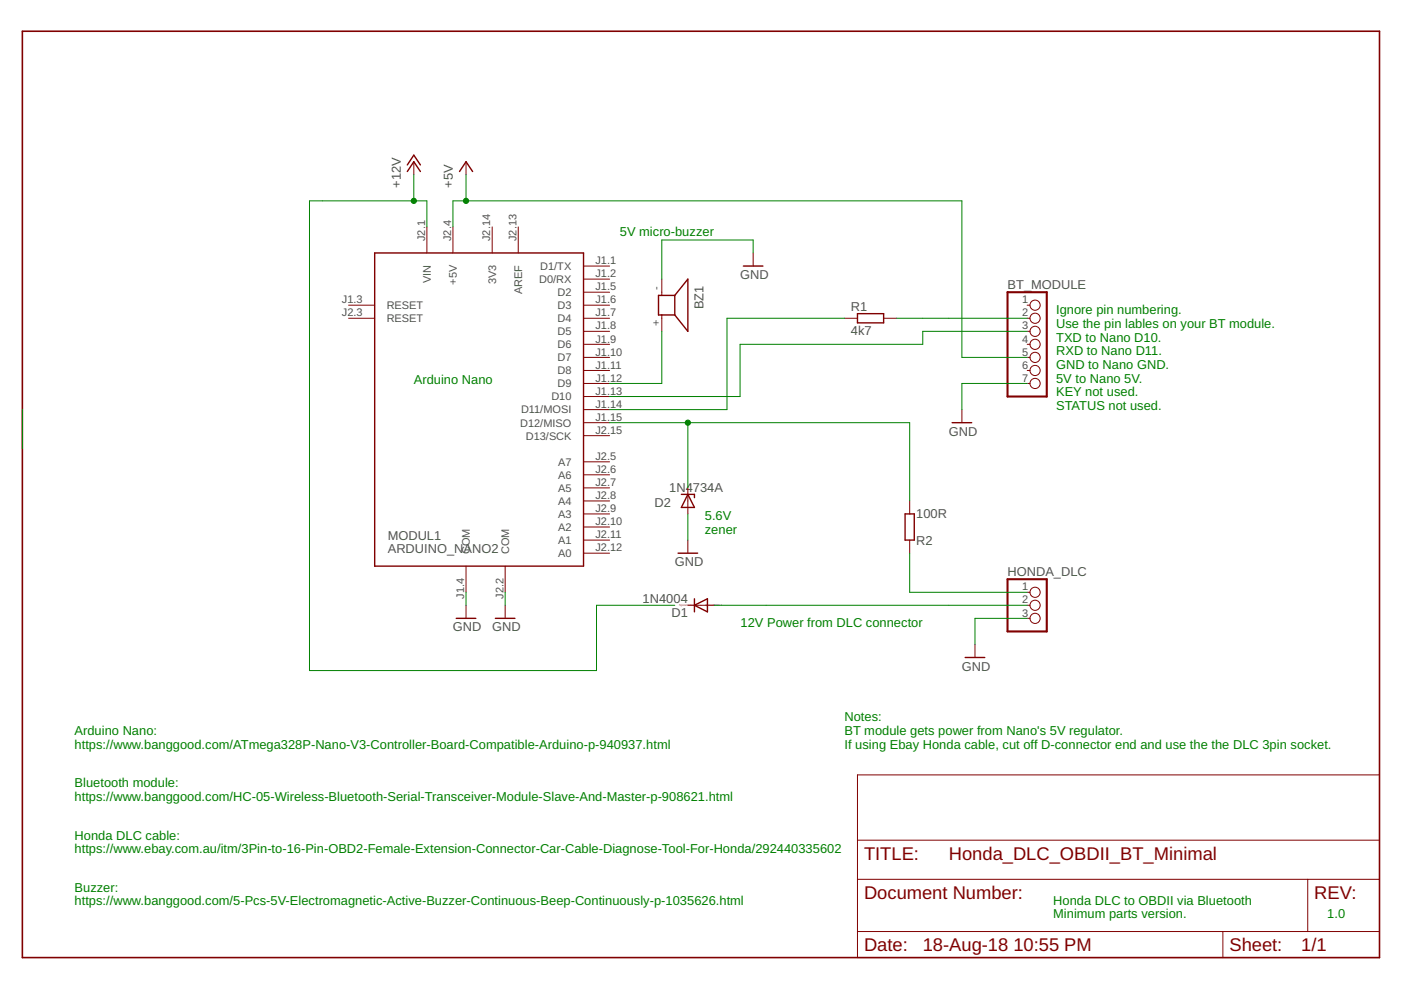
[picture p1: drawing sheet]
<svg xmlns="http://www.w3.org/2000/svg" width="297mm" height="210mm" viewBox="0 0 297 210" stroke-linecap="round" stroke-linejoin="round" font-family="sans-serif">
<path d="M4.7 6.6h287.8v196.4h-287.8z" fill="none" stroke="#800000" stroke-width=".34"/>
<g fill="none" stroke="#800000" stroke-width=".21">
<path d="M87.7 34.3v2.7M98.8 34.3v2.7M90.5 48.1v5.5M96 48.1v5.5M104.4 48.1v5.5M109.9 48.1v5.5M123.7 56.4h5.5M123.7 59.2h5.5M140.3 59.2v3.4M159.7 53.6v2.8M73.9 64.7h5.5M73.9 67.5h5.5"/>
<path d="M123.7 64.7h5.5M123.7 62h5.5M123.7 67.5h5.5M123.7 70.3h5.5M123.7 73h5.5M123.7 75.8h5.5M123.7 78.5h5.5M140.3 66.8v3.5M179 67.5h2.8M187.3 67.5h2.8M217.8 64.7h.6M217.8 67.5h.6"/>
<path d="M217.8 70.3h.6M217.8 73h.6M217.8 75.8h.6M217.8 78.5h.6M123.7 81.3h5.5M123.7 84.1h5.5M123.7 86.8h5.5M123.7 89.6h5.5M123.7 97.9h5.5M123.7 92.4h5.5M203.9 86.8v2.8M217.8 81.3h.6"/>
<path d="M123.7 100.7h5.5M123.7 103.4h5.5M123.7 106.2h5.5M123.7 109h5.5M123.7 111.7h5.5M123.7 114.5h5.5M123.7 117.3h5.5M145.8 103.4v5.6M145.8 114.5v2.8M192.9 106.2v2.8M192.9 114.5v2.8M98.8 120v5.6"/>
<path d="M98.8 128.3v2.8M107.1 120v5.6M107.1 128.3v2.8M145.8 128.3h5.6M206.7 136.6v2.8M217.8 125.6h.6M217.8 128.3h.6M217.8 131.1h.6M181.8 164.3h110.7v38.7h-110.7zM181.8 178.1h110.7M181.8 186.4h110.7M181.8 197.5h110.7"/>
<path d="M259.3 197.5v5.5M277.3 186.4v11.1"/>
<circle cx="219.5" cy="70.3" r="1.08"/>
<circle cx="219.5" cy="75.8" r="1.08"/>
<circle cx="219.5" cy="78.5" r="1.08"/>
<circle cx="219.5" cy="67.5" r="1.08"/>
<circle cx="219.5" cy="73" r="1.08"/>
<circle cx="219.5" cy="64.7" r="1.08"/>
<circle cx="219.5" cy="81.3" r="1.08"/>
<circle cx="219.5" cy="128.3" r="1.08"/>
<circle cx="219.5" cy="131.1" r="1.08"/>
<circle cx="219.5" cy="125.6" r="1.08"/>
</g>
<g fill="none" stroke="#800000" stroke-width=".3">
<path d="M86.4 36.4l1.3-2.1 1.4 2.1M86.4 35l1.3-2.1 1.4 2.1M97.4 36.4l1.4-2.1 1.4 2.1M79.4 53.6h44.3v66.4h-44.3zM157.6 56.4h4.2M143.1 62.6h-3.5v4.2h3.5M143.1 62.6v4.2M143.1 62.6l2.7-3.4v11.1l-2.7-3.5M181.8 66.5h5.5v2h-5.5zM201.9 89.6h4.1M143.8 117.3h4.1M144.5 104.8h2.7v.7"/>
<path d="M145.8 104.8l1.4 2.8h-2.7zM191.9 109h1.9v5.5h-1.9zM96.7 131.1h4.2M105 131.1h4.2M147.2 128.3l2.8-1.3v2.7zM147.2 127v2.7M204.6 139.4h4.2"/>
</g>
<path d="M213.6 62h8.3v22.1h-8.3zM213.6 122.8h8.3v11.1h-8.3z" fill="none" stroke="#800000" stroke-width=".44"/>
<g fill="none" stroke="#008000" stroke-width=".21">
<path d="M87.7 37v5.6M98.8 37v5.6M90.5 48.1v-5.5h-24.9v99.6h60.9v-13.9h16.6M96 48.1v-5.5h107.9v33.2h13.9M159.7 53.6v-2.7h-19.4v8.3M140.3 70.3v11h-11.1M179 67.5h-24.9v19.3h-24.9M190.1 67.5h27.7M217.8 70.3h-22.2v2.7h-38.7v11.1h-27.7M4.7 86.8v8.3M129.2 89.6h63.7v16.6M145.8 89.6v13.8"/>
<path d="M217.8 81.3h-13.9v5.5M145.8 109v5.5M192.9 117.3v8.3h24.9M98.8 125.6v2.7M107.1 125.6v2.7M151.4 128.3h66.4M217.8 131.1h-11.1v5.5"/>
</g>
<g fill="#008000" stroke="#008000" stroke-width=".21">
<circle cx="98.8" cy="42.6" r=".55"/>
<circle cx="87.7" cy="42.6" r=".55"/>
<circle cx="145.8" cy="89.6" r=".55"/>
</g>
<g font-size="3.9" fill="#800000">
<text x="183.2" y="182.3">TITLE:</text>
<text x="201.2" y="182.3">Honda_DLC_OBDII_BT_Minimal</text>
<text x="183.2" y="190.6">Document Number:</text>
<text x="278.6" y="190.6">REV:</text>
<text x="183.2" y="201.6">Date:</text>
<text x="195.6" y="201.6">18-Aug-18</text>
<text x="214.9" y="201.6">10:55 PM</text>
<text x="260.7" y="201.6">Sheet:</text>
<text x="275.9" y="201.6">1/1</text>
</g>
<g font-size="2.7" fill="#505050">
<text x="85" y="39.8" transform="rotate(-90 85 39.8)">+12V</text>
<text x="96" y="39.8" transform="rotate(-90 96 39.8)">+5V</text>
<text x="156.9" y="59.2">GND</text>
<text x="149.2" y="65.6" transform="rotate(-90 149.2 65.6)">BZ1</text>
<text x="180.4" y="65.8">R1</text>
<text x="213.6" y="61.3">BT_MODULE</text>
<text x="180.4" y="71.1">4k7</text>
<text x="201.2" y="92.4">GND</text>
<text x="138.8" y="107.4">D2</text>
<text x="141.9" y="104.4">1N4734A</text>
<text x="194.3" y="109.8">100R</text>
<text x="82.2" y="117.3">ARDUINO_NANO2</text>
<text x="82.2" y="114.5">MODUL1</text>
<text x="194.3" y="115.6">R2</text>
<text x="143.1" y="120">GND</text>
<text x="213.6" y="122.1">HONDA_DLC</text>
<text x="136.3" y="127.7">1N4004</text>
<text x="142.3" y="130.8">D1</text>
<text x="96" y="133.9">GND</text>
<text x="104.3" y="133.9">GND</text>
<text x="203.9" y="142.2">GND</text>
</g>
<g font-size="2.7" fill="#008000">
<text x="131.4" y="50">5V micro-buzzer</text>
<text x="223.9" y="66.6">Ignore pin numbering.</text>
<text x="223.9" y="69.5">Use the pin lables on your BT module.</text>
<text x="223.9" y="72.4">TXD to Nano D10.</text>
<text x="223.9" y="75.3">RXD to Nano D11.</text>
<text x="87.7" y="81.3">Arduino Nano</text>
<text x="223.9" y="78.2">GND to Nano GND.</text>
<text x="223.9" y="81.1">5V to Nano 5V.</text>
<text x="223.9" y="84">KEY not used.</text>
<text x="223.9" y="86.9">STATUS not used.</text>
<text x="149.4" y="110.2">5.6V</text>
<text x="149.4" y="113.1">zener</text>
<text x="157" y="133">12V Power from DLC connector</text>
<text x="15.8" y="155.9">Arduino Nano:</text>
<text x="179" y="153">Notes:</text>
<text x="179" y="155.9">BT module gets power from Nano's 5V regulator.</text>
<text x="15.8" y="158.8">https://www.banggood.com/ATmega328P-Nano-V3-Controller-Board-Compatible-Arduino-p-940937.html</text>
<text x="179" y="158.8">If using Ebay Honda cable, cut off D-connector end and use the the DLC 3pin socket.</text>
<text x="15.8" y="166.9">Bluetooth module:</text>
<text x="15.8" y="169.8">https://www.banggood.com/HC-05-Wireless-Bluetooth-Serial-Transceiver-Module-Slave-And-Master-p-908621.html</text>
<text x="15.8" y="178">Honda DLC cable:</text>
<text x="15.8" y="180.9">https://www.ebay.com.au/itm/3Pin-to-16-Pin-OBD2-Female-Extension-Connector-Car-Cable-Diagnose-Tool-For-Honda/292440335602</text>
<text x="15.8" y="189.1">Buzzer:</text>
<text x="15.8" y="192">https://www.banggood.com/5-Pcs-5V-Electromagnetic-Active-Buzzer-Continuous-Beep-Continuously-p-1035626.html</text>
<text x="223.3" y="191.8">Honda DLC to OBDII via Bluetooth</text>
<text x="223.3" y="194.7">Minimum parts version.</text>
<text x="281.4" y="194.7">1.0</text>
</g>
<g font-size="2.3" fill="#505050">
<text x="90.1" y="51.1" transform="rotate(-90 90.1 51.1)">J2.1</text>
<text x="95.7" y="51.1" transform="rotate(-90 95.7 51.1)">J2.4</text>
<text x="104" y="51.1" transform="rotate(-90 104 51.1)">J2.14</text>
<text x="109.5" y="51.1" transform="rotate(-90 109.5 51.1)">J2.13</text>
<text x="114.5" y="57.2">D1/TX</text>
<text x="126.3" y="56">J1.1</text>
<text x="126.3" y="58.8">J1.2</text>
<text x="72.5" y="64.3">J1.3</text>
<text x="82" y="65.5">RESET</text>
<text x="91.3" y="60.1" transform="rotate(-90 91.3 60.1)">VIN</text>
<text x="96.9" y="60.4" transform="rotate(-90 96.9 60.4)">+5V</text>
<text x="105.2" y="60.3" transform="rotate(-90 105.2 60.3)">3V3</text>
<text x="110.7" y="62.4" transform="rotate(-90 110.7 62.4)">AREF</text>
<text x="114.3" y="60">D0/RX</text>
<text x="118.2" y="62.8">D2</text>
<text x="118.2" y="65.5">D3</text>
<text x="126.3" y="61.6">J1.5</text>
<text x="126.3" y="64.3">J1.6</text>
<text x="139.9" y="61.6" transform="rotate(-90 139.9 61.6)">-</text>
<text x="216.7" y="64.3">1</text>
<text x="72.5" y="67.1">J2.3</text>
<text x="82" y="68.3">RESET</text>
<text x="118.2" y="68.3">D4</text>
<text x="118.2" y="71.1">D5</text>
<text x="126.3" y="67.1">J1.7</text>
<text x="126.3" y="69.9">J1.8</text>
<text x="139.9" y="69.2" transform="rotate(-90 139.9 69.2)">+</text>
<text x="216.7" y="67.1">2</text>
<text x="216.7" y="69.9">3</text>
<text x="118.2" y="73.8">D6</text>
<text x="118.2" y="76.6">D7</text>
<text x="126.3" y="72.6">J1.9</text>
<text x="126.3" y="75.4">J1.10</text>
<text x="216.7" y="72.6">4</text>
<text x="216.7" y="75.4">5</text>
<text x="118.2" y="79.4">D8</text>
<text x="118.2" y="82.1">D9</text>
<text x="126.3" y="78.2">J1.11</text>
<text x="126.3" y="80.9">J1.12</text>
<text x="126.3" y="83.7">J1.13</text>
<text x="216.7" y="78.2">6</text>
<text x="216.7" y="80.9">7</text>
<text x="110.5" y="87.7">D11/MOSI</text>
<text x="116.9" y="84.9">D10</text>
<text x="126.3" y="86.5">J1.14</text>
<text x="126.3" y="89.2">J1.15</text>
<text x="110.3" y="90.4">D12/MISO</text>
<text x="111.5" y="93.2">D13/SCK</text>
<text x="126.3" y="92">J2.15</text>
<text x="118.3" y="98.7">A7</text>
<text x="118.3" y="101.5">A6</text>
<text x="126.3" y="97.5">J2.5</text>
<text x="126.3" y="100.3">J2.6</text>
<text x="118.3" y="104.3">A5</text>
<text x="118.3" y="107">A4</text>
<text x="126.3" y="103.1">J2.7</text>
<text x="126.3" y="105.8">J2.8</text>
<text x="118.3" y="109.8">A3</text>
<text x="118.3" y="112.6">A2</text>
<text x="126.3" y="108.6">J2.9</text>
<text x="126.3" y="111.4">J2.10</text>
<text x="99.6" y="117.5" transform="rotate(-90 99.6 117.5)">COM</text>
<text x="107.9" y="117.5" transform="rotate(-90 107.9 117.5)">COM</text>
<text x="118.3" y="115.3">A1</text>
<text x="118.3" y="118.1">A0</text>
<text x="126.3" y="114.1">J2.11</text>
<text x="126.3" y="116.9">J2.12</text>
<text x="216.7" y="125.2">1</text>
<text x="98.4" y="127" transform="rotate(-90 98.4 127)">J1.4</text>
<text x="106.7" y="127" transform="rotate(-90 106.7 127)">J2.2</text>
<text x="216.7" y="128">2</text>
<text x="216.7" y="130.7">3</text>
</g>
<g font-size=".6" fill="#800080">
<text x="144" y="128.6">SpiceOrder 2</text>
<text x="149.6" y="128.6">SpiceOrder 1</text>
</g>
</svg>
